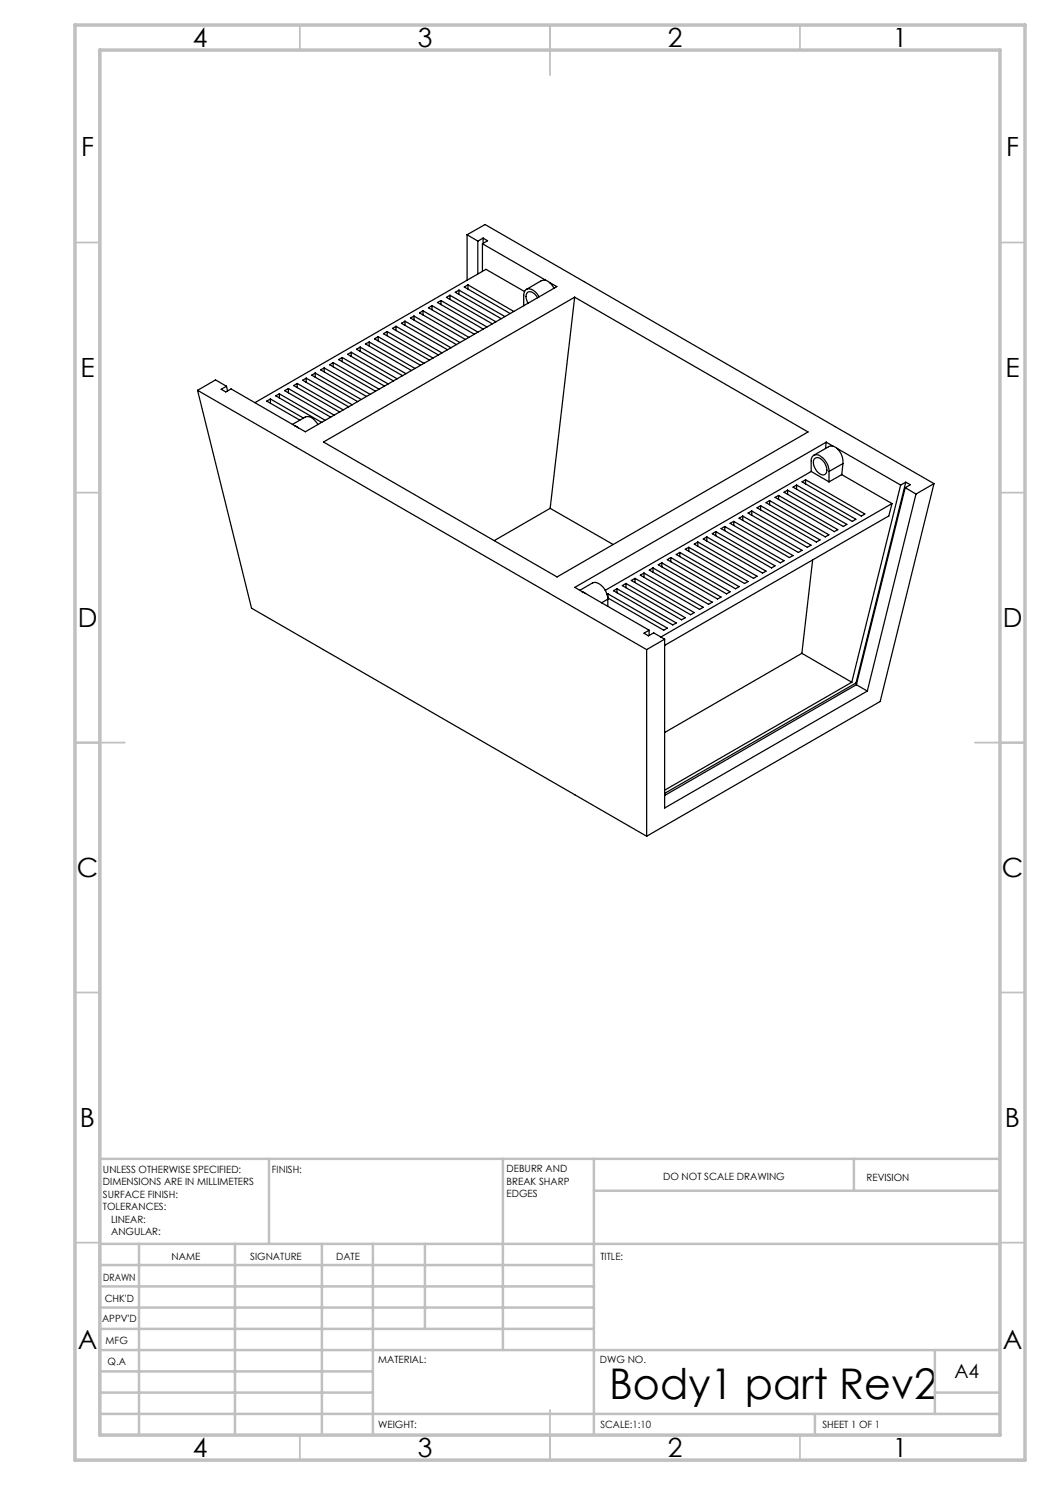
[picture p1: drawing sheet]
<svg xmlns="http://www.w3.org/2000/svg" width="210mm" height="297mm" viewBox="0 0 210 297" stroke-linecap="round" stroke-linejoin="round" font-family="sans-serif">
<g fill="none" stroke="#c0c0c0" stroke-width=".35">
<path d="M60 5v5M110 5v10M160 5v5M15 48.5h5M200 48.5h5M15 98.5h5M200 98.5h5M15 148.5h10M195 148.5h10M15 198.5h5M200 198.5h5M15 248.5h5"/>
<path d="M200 248.5h5M60 287v5M110 282v10M160 287v5"/>
</g>
<g fill="none" stroke="#c0c0c0" stroke-width=".5">
<path d="M53.8 231.8v17M100.6 231.8v38.2M118.8 231.8v55.2M118.8 238.2h81.2M170.8 231.8v6.4M200 231.8h-180v55.2M20 248.8h180M20 257.3h98.8M20 253h98.8M27.8 248.8v38.2M47 248.8v38.2M64.4 248.8v38.2"/>
<path d="M74.6 248.8v38.2M85 248.8v17M20 265.8h98.8M20 261.5h98.8M20 278.5h54.6M20 274.3h54.6M20 270h180M187 278.5h13M187 270v12.8M20 282.8h180M163 282.8v4.2"/>
</g>
<path d="M15 5h190v287h-190zM20 10h180v277h-180z" fill="none" stroke="#c0c0c0" stroke-width=".7"/>
<g fill="none" stroke="#000" stroke-width=".25">
<path d="M90 59.1l-.7 .4 9.2 5.3M90 59.1l9.2 5.3M90 59.1v.8M91.8 58l9.2 5.3M91.8 58l-.7 .5 9.2 5.2M91.8 58v.8M93.4 47l2.2 1.2M93.4 47l3.6-2.1 89.8 51.8M93.4 47v9.1M93.6 57l9.2 5.3M93.6 57l-.7 .4 9.2 5.3M93.6 57v.8"/>
<path d="M95.6 48.2v6.6M96.5 48.8l12.7 7.3M96.5 48.8v5.5M96.6 47.6l.9 .6-1 .6M96.6 47.6l-1 .6M96.6 47.6v1.1M104.9 58.3l-7.7-4.4-46.2 26.6M107.5 59.5a1.85 1.85 0 0 0-1.9-1.1 1.68 1.68 0 0 0 0 2.2M107.8 59.4a2.54 2.54 0 0 0-2.4-1.6 1.14 1.14 0 0 0-.7 1.3l.1 2M109.2 56.1l-1 .1-2.9 1.7M109.2 56.1l.7 .4M109.9 56.5l.9 1.2"/>
<path d="M109.9 56.5l1.5 .8-50.3 29.1-2.2-1.3M114.9 59.4l-4.9 42.3M39.5 78.1l89.8 51.8M39.5 78.1l10.8 43.5 79 45.6M45.3 77.3l-1.1 .6 1 .5 1-.6 12.7 7.3M45.3 77.3l-2.2-1.3-3.6 2.1M45.3 77.3l.2 .9M54.1 79.8l-.8 .4 6.7 3.8M54.1 79.8l6.6 3.8M54.1 79.8v.8M55.9 78.8l-.8 .4 9.2 5.3M55.9 78.8l9.2 5.3"/>
<path d="M55.9 78.8v.8M57.7 77.7l-.8 .4 9.2 5.3M57.7 77.7l9.2 5.3M57.7 77.7v.9M59.4 76.7l-.7 .4 9.2 5.3M59.4 76.7l9.3 5.3M59.4 76.7v.8M61.2 75.6l-.7 .5 9.2 5.3M61.2 75.6l9.2 5.4M61.2 75.6v.9M63 74.6l-.7 .4 9.2 5.3M63 74.6l9.2 5.3"/>
<path d="M63 74.6v.9M64.8 73.6l-.7 .4 9.2 5.3M64.8 73.6l9.2 5.3M64.8 73.6v.8M66.6 72.5l-.7 .5 9.2 5.2M66.6 72.5l9.2 5.4M66.6 72.5v.9M68.4 71.5l-.7 .4 9.2 5.3M68.4 71.5l9.2 5.3M68.4 71.5v.8M70.2 70.4l9.2 5.4M70.2 70.4l-.7 .5 9.2 5.3"/>
<path d="M70.2 70.4v.9M72 69.4l-.7 .4 9.2 5.3M72 69.4l9.2 5.4M72 69.4v.9M73.8 68.4l9.2 5.3M73.8 68.4l-.7 .4 9.2 5.3M73.8 68.4v.8M75.6 67.3l-.7 .5 9.2 5.3M75.6 67.3l9.2 5.4M75.6 67.3v.9M77.4 66.3l9.2 5.3M77.4 66.3l-.7 .4 9.2 5.3"/>
<path d="M77.4 66.3v.8M79.2 65.3l9.2 5.3M79.2 65.3l-.7 .4 9.2 5.3M79.2 65.3v.8M81 64.2l9.2 5.4M81 64.2l-.7 .5 9.2 5.3M81 64.2v.9M82.8 63.2l-.7 .4 9.2 5.3M82.8 63.2l9.2 5.3M82.8 63.2v.8M84.6 62.2l9.2 5.3M84.6 62.2l-.7 .4 9.2 5.3"/>
<path d="M84.6 62.2v.8M86.4 61.1l-.7 .5 9.2 5.2M86.4 61.1l9.2 5.3M86.4 61.1v.8M88.2 60.1l9.2 5.3M88.2 60.1l-.7 .4 9.2 5.3M88.2 60.1v.8M58.5 84.9l2.5-1.5a2.18 2.18 0 0 1 2.6 1.5M58.9 85.1l.8 .4M64.7 88.4l50.2-29 46.7 27-50.2 29zM155 99.5l.7-.4 11.9 6.8-.7 .4zM155.7 99.1v.8"/>
<path d="M156.8 98.5l.7-.5 11.9 6.9-.7 .4zM157.5 98v.9M158.6 97.4l.7-.4 11.9 6.9-.7 .4zM159.3 97v.8M160.4 96.4l.7-.4 11.9 6.8-.7 .4zM161.1 96v.8M162.2 94.3v-2.1a1.15 1.15 0 0 1 .8-1.2 1.15 1.15 0 0 1 1.3 .4 3.7 3.7 0 0 1 1.5 2.9M162.2 94.3l-41.2 23.8M162.2 94.3l3.6 2.1M162.9 91.8a1.29 1.29 0 0 1 1.9 .6 1.96 1.96 0 0 1 .2 2.5 1.76 1.76 0 0 1-2.1-1.4l-.2-1zM165.2 88.4l1.5 .9M165.2 88.4l-50.2 29.1 1.4 .8"/>
<path d="M165.2 88.4l-.1 1.3M165.8 94.3v2.1M166.7 89.3h-.9l-3 1.7M166.7 89.3l.7 .4M167.4 89.7a3.7 3.7 0 0 1 1.2 3M167.4 89.7l12.7 7.3M168.3 94.9l-2.5 1.5M168.3 94.9l10.1 5.8M168.6 92.7l-.3 2.2M168.6 92.7l-2.8 1.6M180.1 97l-9.7 39.5M181 97.5l2.2 1.3"/>
<path d="M181 97.5l-9.7 39.4M181.2 96.4l.9 .5-1.1 .6M181.2 96.4l-1.1 .6M181.2 96.4l-10 40.2M183.2 98.8l-9.7 39.4M186.8 96.7l-3.6 2.1M186.8 96.7l-10.8 43.6-46.7 26.9M110 101.7l-11.2 6.4M110 101.7l12.6 7.2M116 118.1l2.5-1.5a2.36 2.36 0 0 1 2.6 1.6l.5 1.6M116.4 118.3l.7 .4M117.1 118.7l12.7 7.3"/>
<path d="M121.6 119.8v1.5M121.6 119.8l-1.3 .8M121.6 118.8l11.9 6.8-.7 .4-11.2-6.4M121.6 118.8l-.2 .1M121.6 118.8v.8M122.7 118.1l.7-.3 11.9 6.8-.8 .4zM123.4 117.8v.8M124.5 117.1l.7-.4 11.9 6.8-.8 .5zM125.2 116.7v.8M126.3 116.1l.7-.4 11.9 6.8-.8 .4zM127 115.7v.8M128.1 115l.7-.4 11.9 6.9-.8 .4z"/>
<path d="M128.8 114.6v.9M129.9 114l.7-.4 11.9 6.8-.8 .5zM130.6 113.6v.8M131.7 113l.7-.4 11.8 6.8-.7 .4zM132.4 112.6v.8M133.5 111.9l.7-.4 11.8 6.9-.7 .4zM134.2 111.5v.9M135.3 110.9l.7-.4 11.8 6.8-.7 .5zM136 110.5v.8M137.1 109.9l.7-.4 11.8 6.8-.7 .4zM137.8 109.5v.8M138.9 108.8l.7-.4 11.8 6.8-.7 .5z"/>
<path d="M139.6 108.4v.9M140.7 107.8l.7-.4 11.8 6.8-.7 .4zM141.4 107.4v.8M142.5 106.7l.7-.4 11.8 6.9-.7 .4zM143.2 106.3v.9M144.2 105.7l.8-.4 11.8 6.8-.7 .5zM145 105.3v.8M146 104.7l.8-.4 11.8 6.8-.7 .4zM146.8 104.3v.8M147.8 103.6l.8-.4 11.8 6.9-.7 .4zM148.6 103.2v.9M149.6 102.6l.8-.4 11.8 6.8-.7 .5z"/>
<path d="M150.4 102.2v.8M151.4 101.6l.7-.5 11.9 6.9-.7 .4zM152.1 101.1v.9M153.2 100.5l.7-.4 11.9 6.9-.7 .4zM153.9 100.1v.9M162.5 112l-2.1 18.7M178.4 100.7l-46.2 26.7M178.4 100.7l-.6 2.5-44.9 25.9M129.3 129.9v37.3M129.8 126l-1 .6 .9 .6 1-.6 2.2 1.2M129.8 126v1.1M132.9 127.8l-3.6 2.1"/>
<path d="M132.9 127.8v33.8l40.6-23.4M160.4 130.7l-27.5 15.8M160.4 130.7l10 5.8M170.4 136.5l-37.5 21.5M171.2 136.6l-38.3 22.1M171.2 136.6l.1 .1M171.3 136.9l2.2 1.3M171.3 136.9l-38.4 22.2"/>
</g>
<text font-size="8.5" x="121.8" y="279.7">Body1 part Rev2</text>
<g font-size="5.3">
<text x="38.5" y="9.5">4</text>
<text x="83.5" y="9.5">3</text>
<text x="133.6" y="9.5">2</text>
<text x="178.6" y="9.5">1</text>
<text x="16.2" y="31.2">F</text>
<text x="201.2" y="31.2">F</text>
<text x="16.1" y="75.5">E</text>
<text x="201.1" y="75.5">E</text>
<text x="15.5" y="125.5">D</text>
<text x="200.5" y="125.5">D</text>
<text x="15.4" y="175.5">C</text>
<text x="200.4" y="175.5">C</text>
<text x="16" y="225.5">B</text>
<text x="201" y="225.5">B</text>
<text x="15.5" y="269.8">A</text>
<text x="200.5" y="269.8">A</text>
<text x="38.5" y="291.5">4</text>
<text x="83.5" y="291.5">3</text>
<text x="133.6" y="291.5">2</text>
<text x="178.6" y="291.5">1</text>
</g>
<text font-size="3.9" x="190.9" y="275.5">A4</text>
<g font-size="2">
<text x="20.6" y="234.6">UNLESS OTHERWISE SPECIFIED:</text>
<text x="20.6" y="237.1">DIMENSIONS ARE IN MILLIMETERS</text>
<text x="20.6" y="239.6">SURFACE FINISH:</text>
<text x="54.4" y="234.6">FINISH:</text>
<text x="101.3" y="234.5">DEBURR AND</text>
<text x="101.3" y="237">BREAK SHARP</text>
<text x="101.3" y="239.5">EDGES</text>
<text x="132.6" y="236">DO NOT SCALE DRAWING</text>
<text x="173.3" y="236.2">REVISION</text>
<text x="20.6" y="242.1">TOLERANCES:</text>
<text x="22.2" y="244.6">LINEAR:</text>
<text x="22.2" y="247.1">ANGULAR:</text>
<text x="34.3" y="252">NAME</text>
<text x="50" y="251.9">SIGNATURE</text>
<text x="67.2" y="251.9">DATE</text>
<text x="120.1" y="251.9">TITLE:</text>
<text x="20.6" y="256.1">DRAWN</text>
<text x="20.9" y="260.3">CHK'D</text>
<text x="20.4" y="264.4">APPV'D</text>
<text x="21.1" y="268.8">MFG</text>
<text x="21.5" y="273">Q.A</text>
<text x="75.6" y="272.5">MATERIAL:</text>
<text x="120" y="272.5">DWG NO.</text>
<text x="75.6" y="285.5">WEIGHT:</text>
<text x="120.1" y="285.6">SCALE:1:10</text>
<text x="164.5" y="285.6">SHEET 1 OF 1</text>
</g>
</svg>
